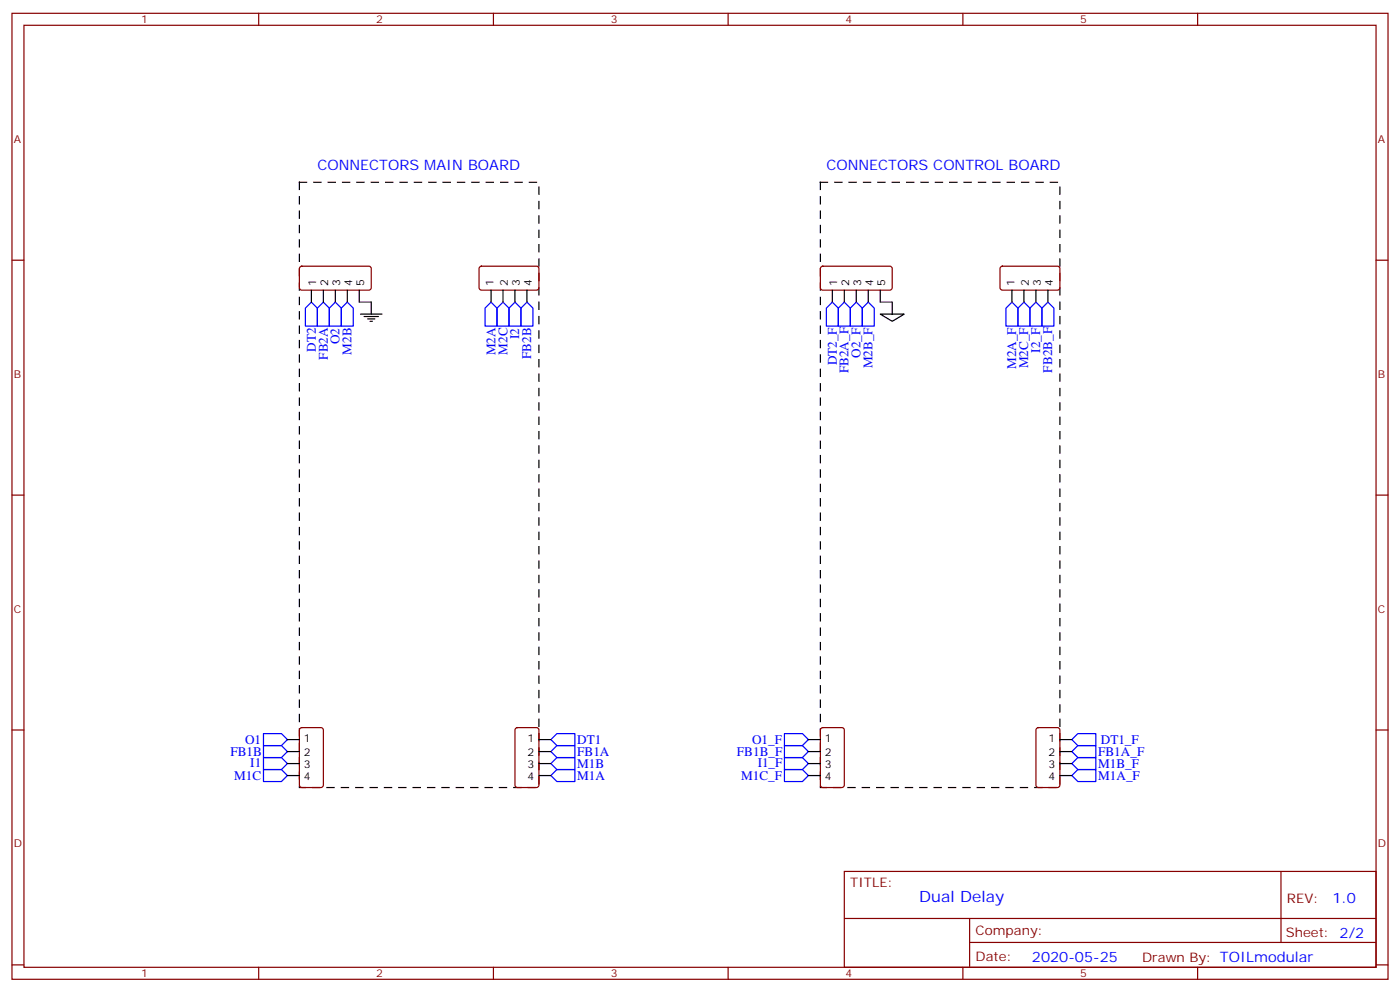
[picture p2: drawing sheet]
<svg xmlns="http://www.w3.org/2000/svg" width="412mm" height="292mm" viewBox="0 0 412 292" stroke-linecap="round" stroke-linejoin="round" font-family="sans-serif">
<g fill="none" stroke="#870000" stroke-width=".35">
<path d="M3.5 3.9h405.4v284.4h-405.4zM7.1 7.4h398.2v277.3h-398.2zM76.2 3.9v3.5M145.3 3.9v3.5M214.5 3.9v3.5M283.6 3.9v3.5M352.8 3.9v3.5M3.5 76.6h3.6M88.4 78.6l.5-.2h20l.5 .7-.1 5.9-.6 .4-20.1-.1-.4-.6v-5.6zM141.3 78.6l.5-.2h16.5l.4 .7v5.9l-.7 .4-16.5-.1-.4-.6v-5.6zM241.9 78.6l.5-.2h20l.4 .7v5.9l-.7 .4-20-.1-.4-.6v-5.6zM294.8 78.6l.5-.2h16.5l.4 .7-.1 5.9-.6 .4-16.5-.1-.4-.6v-5.6z"/>
<path d="M405.3 76.6h3.6M3.5 145.7h3.6M405.3 145.7h3.6M3.5 214.9h3.6M88.4 214.4l.5-.2h5.6l.7 .4v16.5l-.4 .7h-5.9l-.7-.5v-16.4zM151.9 214.4l.5-.2h5.6l.7 .4v16.5l-.4 .7h-5.9l-.7-.5v-16.4zM241.9 214.4l.5-.2h5.6l.7 .4v16.5l-.5 .7h-5.8l-.7-.5v-16.4zM305.4 214.4l.5-.2h5.6l.7 .4v16.5l-.5 .7h-5.8l-.7-.5v-16.4zM405.3 214.9h3.6M248.7 256.5h156.6v28.2h-156.6zM377.3 256.5v20.9M248.7 270.4h156.5"/>
<path d="M285.6 277.4h119.6M285.6 270.4v14.1M3.5 284h3.6M76.2 284.7v3.6M145.3 284.7v3.6M214.5 284.7v3.6M283.6 284.7v3.6M352.8 284.7v3.6M405.3 284h3.6"/>
</g>
<g fill="none" stroke="#00f" stroke-width=".35">
<path d="M91.7 88.9l1.8 1.8v5.3h-3.5v-5.3zM95.2 88.9l1.8 1.8v5.3h-3.5v-5.3zM98.8 88.9l1.7 1.8v5.3h-3.5v-5.3zM102.3 88.9l1.8 1.8v5.3h-3.6v-5.3zM144.6 88.9l1.8 1.8v5.3h-3.5v-5.3zM148.2 88.9l1.7 1.8v5.3h-3.5v-5.3zM151.7 88.9l1.8 1.8v5.3h-3.6v-5.3zM155.2 88.9l1.8 1.8v5.3h-3.5v-5.3zM245.2 88.9l1.7 1.8v5.3h-3.5v-5.3zM248.7 88.9l1.8 1.8v5.3h-3.6v-5.3zM252.2 88.9l1.8 1.8v5.3h-3.5v-5.3zM255.8 88.9l1.7 1.8v5.3h-3.5v-5.3z"/>
<path d="M298.1 88.9l1.8 1.8v5.3h-3.6v-5.3zM299.9 90.7l1.7-1.8 1.8 1.8v5.3h-3.5zM305.2 88.9l1.7 1.8v5.3h-3.5v-5.3zM306.9 90.7l1.8-1.8 1.7 1.8v5.3h-3.5zM77.6 219.5h5.3l1.8 1.7-1.8 1.8h-5.3zM77.6 215.9h5.3l1.8 1.8-1.8 1.8h-5.3zM162.3 217.7l1.7-1.8h5.3v3.6h-5.3zM231.1 219.5h5.3l1.7 1.7-1.7 1.8h-5.3zM231.1 215.9h5.3l1.7 1.8-1.7 1.8h-5.3zM317.5 215.9h5.3v3.6h-5.3l-1.8-1.8zM77.6 223h5.3l1.8 1.8-1.8 1.7h-5.3zM77.6 226.5h5.3l1.8 1.8-1.8 1.7h-5.3z"/>
<path d="M162.3 228.3l1.7-1.8h5.3v3.5h-5.3zM162.3 221.2l1.7-1.7h5.3v3.5h-5.3zM162.3 224.8l1.7-1.8h5.3v3.5h-5.3zM231.1 223h5.3l1.7 1.8-1.7 1.7h-5.3zM231.1 226.5h5.3l1.7 1.8-1.7 1.7h-5.3zM315.7 228.3l1.8-1.8h5.3v3.5h-5.3zM315.7 221.2l1.8-1.7h5.3v3.5h-5.3zM315.7 224.8l1.8-1.8h5.3v3.5h-5.3z"/>
</g>
<g fill="none" stroke="#000" stroke-width=".35">
<path d="M91.7 85.4v3.5M95.2 85.4v3.5M98.8 85.4v3.5M102.3 85.4v3.5M105.8 85.4v3.5M106.2 92.5h6.3M107.2 93.2h4.3M108.3 93.9h2.1M109 94.6h.7M109.4 88.9v3.6M144.6 85.4v3.5M148.2 85.4v3.5"/>
<path d="M151.7 85.4v3.5M155.2 85.4v3.5M245.2 85.4v3.5M248.7 85.4v3.5M252.2 85.4v3.5M255.8 85.4v3.5M259.3 92.5h7l-3.5 2.1zM259.3 85.4v3.5M262.8 88.9v3.6M298.1 85.4v3.5M301.6 85.4v3.5M305.2 85.4v3.5"/>
<path d="M308.7 85.4v3.5M84.7 217.7h3.5M158.7 217.7h3.6M238.1 217.7h3.6M312.2 217.7h3.5M84.7 221.2h3.5M84.7 224.8h3.5M84.7 228.3h3.5M158.7 221.2h3.6M158.7 224.8h3.6M158.7 228.3h3.6M238.1 221.2h3.6"/>
<path d="M238.1 224.8h3.6M238.1 228.3h3.6M312.2 221.2h3.5M312.2 224.8h3.5M312.2 228.3h3.5"/>
</g>
<path d="M88.2 53.7h70.5v178.1h-70.5zM241.7 53.7h70.5v178.1h-70.5z" fill="none" stroke="#000" stroke-width=".35" stroke-dasharray="2.1 2.1"/>
<path d="M105.8 88.9h3.6M259.3 88.9h3.5" fill="none" stroke="#008700" stroke-width=".35"/>
<text font-size="4.6" fill="#00f" x="270.8" y="265.5">Dual Delay</text>
<g font-size="4.2" fill="#00f">
<text x="93.5" y="50.1">CONNECTORS MAIN BOARD</text>
<text x="243.4" y="50.1">CONNECTORS CONTROL BOARD</text>
<text x="392.5" y="265.8">1.0</text>
<text x="304" y="283.1">2020-05-25</text>
</g>
<g font-size="3.9" fill="#00f">
<text x="100" y="101.3" transform="rotate(-90 100 101.3)">O2</text>
<text x="153" y="99.8" transform="rotate(-90 153 99.8)">I2</text>
<text x="93" y="103.6" transform="rotate(-90 93 103.6)">DT2</text>
<text x="96.5" y="105.9" transform="rotate(-90 96.5 105.9)">FB2A</text>
<text x="103.6" y="104.4" transform="rotate(-90 103.6 104.4)">M2B</text>
<text x="145.9" y="104.6" transform="rotate(-90 145.9 104.6)">M2A</text>
<text x="149.4" y="104.4" transform="rotate(-90 149.4 104.4)">M2C</text>
<text x="156.5" y="105.7" transform="rotate(-90 156.5 105.7)">FB2B</text>
<text x="246.5" y="107.6" transform="rotate(-90 246.5 107.6)">DT2_F</text>
<text x="253.5" y="105.3" transform="rotate(-90 253.5 105.3)">O2_F</text>
<text x="306.4" y="103.8" transform="rotate(-90 306.4 103.8)">I2_F</text>
<text x="250" y="109.9" transform="rotate(-90 250 109.9)">FB2A_F</text>
<text x="257" y="108.4" transform="rotate(-90 257 108.4)">M2B_F</text>
<text x="299.4" y="108.6" transform="rotate(-90 299.4 108.6)">M2A_F</text>
<text x="302.9" y="108.4" transform="rotate(-90 302.9 108.4)">M2C_F</text>
<text x="310" y="109.7" transform="rotate(-90 310 109.7)">FB2B_F</text>
<text x="72.2" y="219">O1</text>
<text x="170" y="218.9">DT1</text>
<text x="221.6" y="219">O1_F</text>
<text x="324.3" y="218.9">DT1_F</text>
<text x="67.9" y="222.4">FB1B</text>
<text x="73.7" y="225.8">I1</text>
<text x="170" y="222.4">FB1A</text>
<text x="170" y="226">M1B</text>
<text x="217.1" y="222.5">FB1B_F</text>
<text x="223.2" y="225.8">I1_F</text>
<text x="323.5" y="222.4">FB1A_F</text>
<text x="323.5" y="226">M1B_F</text>
<text x="69" y="229.6">M1C</text>
<text x="170" y="229.5">M1A</text>
<text x="218.3" y="229.6">M1C_F</text>
<text x="323.5" y="229.5">M1A_F</text>
</g>
<g font-size="3.9" fill="#800">
<text x="250.5" y="261.1">TITLE:</text>
<text x="379.1" y="265.8">REV:</text>
<text x="287.4" y="275.3">Company:</text>
<text x="378.7" y="275.9">Sheet: 2/2</text>
<text x="287.4" y="283">Date:</text>
<text x="336.4" y="283.1">Drawn By: TOILmodular</text>
</g>
<g font-size="3.2" fill="#800">
<text x="41.6" y="6.9">1</text>
<text x="110.8" y="6.9">2</text>
<text x="179.9" y="6.9">3</text>
<text x="249.1" y="6.9">4</text>
<text x="318.2" y="6.9">5</text>
<text x="4.1" y="42">A</text>
<text x="405.9" y="42">A</text>
<text x="4.1" y="111.2">B</text>
<text x="405.9" y="111.2">B</text>
<text x="4.1" y="180.3">C</text>
<text x="405.9" y="180.3">C</text>
<text x="4.1" y="249.4">D</text>
<text x="405.9" y="249.4">D</text>
<text x="41.6" y="287.7">1</text>
<text x="110.8" y="287.7">2</text>
<text x="179.9" y="287.7">3</text>
<text x="249.1" y="287.7">4</text>
<text x="318.2" y="287.7">5</text>
</g>
<g font-size="3.2">
<text x="93.1" y="84.1" transform="rotate(-90 93.1 84.1)">1</text>
<text x="96.7" y="84.1" transform="rotate(-90 96.7 84.1)">2</text>
<text x="100.2" y="84.1" transform="rotate(-90 100.2 84.1)">3</text>
<text x="103.7" y="84.1" transform="rotate(-90 103.7 84.1)">4</text>
<text x="107.2" y="84.1" transform="rotate(-90 107.2 84.1)">5</text>
<text x="145.3" y="84.1" transform="rotate(-90 145.3 84.1)">1</text>
<text x="149.6" y="84.1" transform="rotate(-90 149.6 84.1)">2</text>
<text x="153.1" y="84.1" transform="rotate(-90 153.1 84.1)">3</text>
<text x="156.6" y="84.1" transform="rotate(-90 156.6 84.1)">4</text>
<text x="246.6" y="84.1" transform="rotate(-90 246.6 84.1)">1</text>
<text x="250.1" y="84.1" transform="rotate(-90 250.1 84.1)">2</text>
<text x="253.6" y="84.1" transform="rotate(-90 253.6 84.1)">3</text>
<text x="257.2" y="84.1" transform="rotate(-90 257.2 84.1)">4</text>
<text x="260.7" y="84.1" transform="rotate(-90 260.7 84.1)">5</text>
<text x="298.8" y="84.1" transform="rotate(-90 298.8 84.1)">1</text>
<text x="303" y="84.1" transform="rotate(-90 303 84.1)">2</text>
<text x="306.6" y="84.1" transform="rotate(-90 306.6 84.1)">3</text>
<text x="310.1" y="84.1" transform="rotate(-90 310.1 84.1)">4</text>
<text x="89.5" y="218.4">1</text>
<text x="155.4" y="218.4">1</text>
<text x="243" y="218.4">1</text>
<text x="308.9" y="218.4">1</text>
<text x="89.5" y="222.6">2</text>
<text x="89.5" y="226.2">3</text>
<text x="155.4" y="222.6">2</text>
<text x="155.4" y="226.2">3</text>
<text x="243" y="222.6">2</text>
<text x="243" y="226.2">3</text>
<text x="308.9" y="222.6">2</text>
<text x="308.9" y="226.2">3</text>
<text x="89.5" y="229.7">4</text>
<text x="155.4" y="229.7">4</text>
<text x="243" y="229.7">4</text>
<text x="308.9" y="229.7">4</text>
</g>
</svg>
